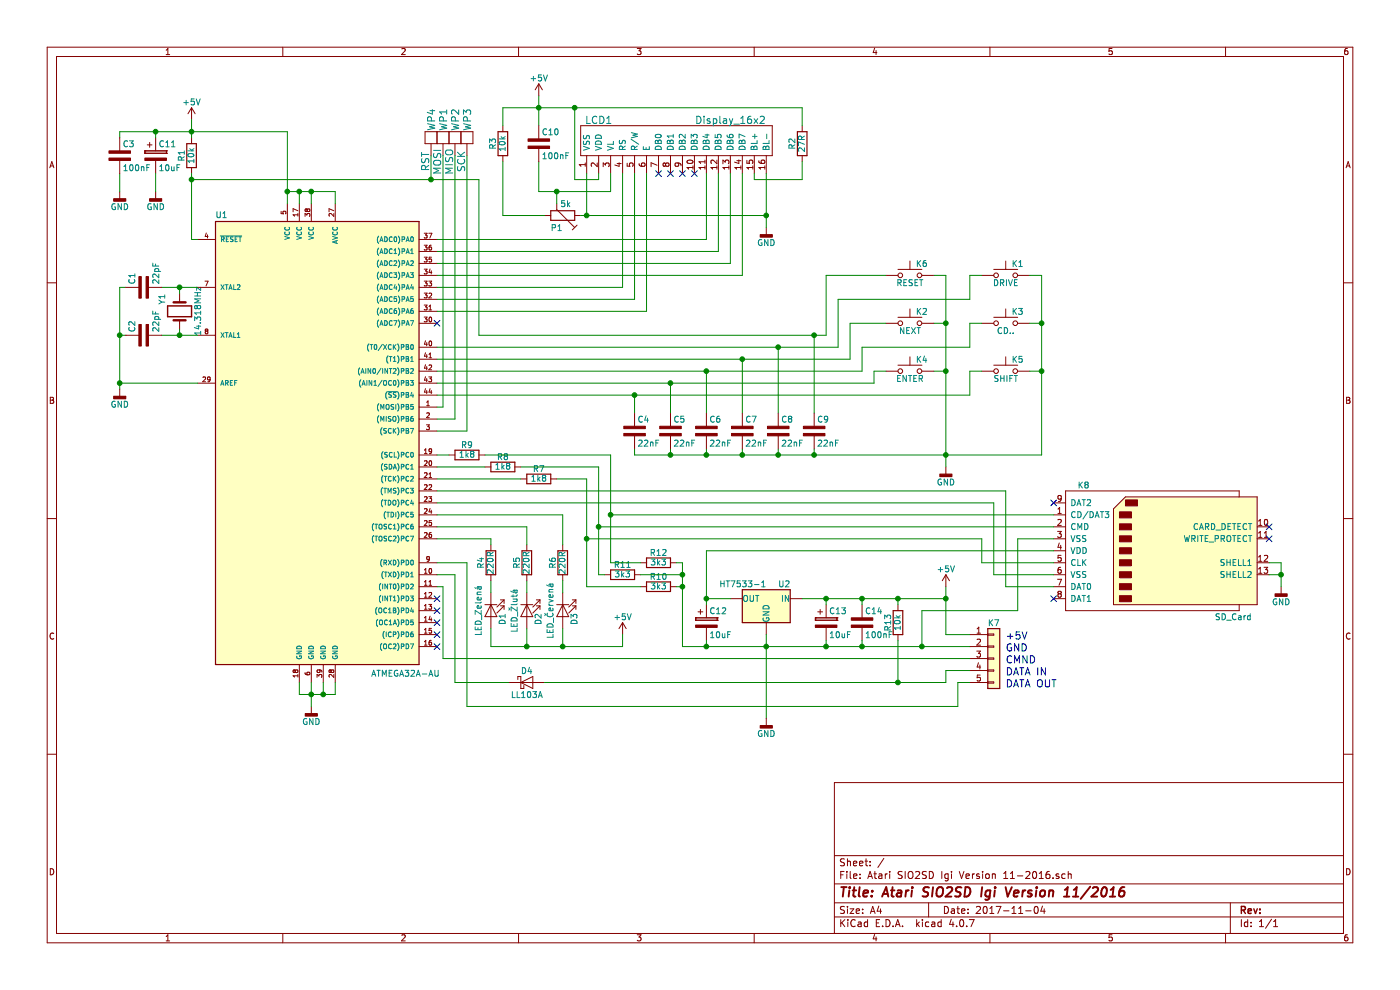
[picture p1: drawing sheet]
EESchema Schematic File Version 2
LIBS:Atmel
LIBS:Diody_LED_THT
LIBS:Diody_Schottky_SMD
LIBS:Displeje
LIBS:Kondenzátory_SMD
LIBS:Kondenzátory_tantalové_SMD
LIBS:Konektory_SMD
LIBS:Konektory_THT
LIBS:Krystaly_THT
LIBS:Napájení
LIBS:Rezistory_SMD
LIBS:Stabilizátory_SMD
LIBS:Trimry_odporové_THT
LIBS:Vypínače, přepínače, tlačítka_THT
LIBS:Wire_Pads
LIBS:power
LIBS:Atari SIO2SD Igi Version 11-2016-cache
EELAYER 25 0
EELAYER END
$Descr A4 11693 8268
encoding utf-8
Sheet 1 1
Title "Atari SIO2SD Igi Version 11/2016"
Date "2017-11-04"
Rev ""
Comp ""
Comment1 ""
Comment2 ""
Comment3 ""
Comment4 ""
$EndDescr
$Comp
L Krystal_HC49-U_Vertical Y1
U 1 1
P 1500 2600
F 0 "Y1" H 1600 2750 50  0000 C CNN
F 1 "14.318MHz" H 1500 2450 50  0000 C CNN
F 2 "Krystaly_THT:Crystal_HC49-U_Vertical" H 1400 2650 50  0001 C CNN
F 3 "" H 1500 2600 50  0001 C CNN
	1    1500 2600
	0    -1   -1   0   
$EndComp
$Comp
L GND #PWR01
U 1 1
P 1000 3250
F 0 "#PWR01" H 1000 3000 50  0001 C CNN
F 1 "GND" H 1000 3125 50  0000 C CNN
F 2 "" H 1000 3250 50  0001 C CNN
F 3 "" H 1000 3250 50  0001 C CNN
	1    1000 3250
	1    0    0    -1  
$EndComp
$Comp
L ATMEGA32A-AU U1
U 1 1
P 2650 3700
F 0 "U1" H 1800 5580 50  0000 L BNN
F 1 "ATMEGA32A-AU" H 3100 1750 50  0000 L BNN
F 2 "Housings_QFP:TQFP-44_10x10mm_Pitch0.8mm" H 2650 3700 50  0001 C CIN
F 3 "" H 2650 3700 50  0001 C CNN
	1    2650 3700
	1    0    0    -1  
$EndComp
$Comp
L C_Tantal_A/3216 C11
U 1 1
P 1300 1300
F 0 "C11" H 1325 1400 50  0000 L CNN
F 1 "10uF" H 1325 1200 50  0000 L CNN
F 2 "Kondenzátory_tantalové_SMD:CP_Tantalum_Case-A_EIA-3216-18_Reflow" H 1338 1150 50  0001 C CNN
F 3 "" H 1300 1300 50  0001 C CNN
	1    1300 1300
	1    0    0    -1  
$EndComp
$Comp
L R_1206 R1
U 1 1
P 1600 1300
F 0 "R1" V 1680 1300 50  0000 C CNN
F 1 "10k" V 1600 1300 50  0000 C CNN
F 2 "Rezistory_SMD:R_1206" V 1530 1300 50  0001 C CNN
F 3 "" H 1600 1300 50  0001 C CNN
	1    1600 1300
	-1   0    0    1   
$EndComp
$Comp
L +5V #PWR02
U 1 1
P 1600 1000
F 0 "#PWR02" H 1600 850 50  0001 C CNN
F 1 "+5V" H 1600 1150 50  0000 C CNN
F 2 "" H 1600 1000 50  0001 C CNN
F 3 "" H 1600 1000 50  0001 C CNN
	1    1600 1000
	1    0    0    -1  
$EndComp
$Comp
L GND #PWR03
U 1 1
P 1000 1600
F 0 "#PWR03" H 1000 1350 50  0001 C CNN
F 1 "GND" H 1000 1475 50  0000 C CNN
F 2 "" H 1000 1600 50  0001 C CNN
F 3 "" H 1000 1600 50  0001 C CNN
	1    1000 1600
	1    0    0    -1  
$EndComp
$Comp
L GND #PWR04
U 1 1
P 1300 1600
F 0 "#PWR04" H 1300 1350 50  0001 C CNN
F 1 "GND" H 1300 1475 50  0000 C CNN
F 2 "" H 1300 1600 50  0001 C CNN
F 3 "" H 1300 1600 50  0001 C CNN
	1    1300 1600
	1    0    0    -1  
$EndComp
$Comp
L GND #PWR05
U 1 1
P 2600 5900
F 0 "#PWR05" H 2600 5650 50  0001 C CNN
F 1 "GND" H 2600 5775 50  0000 C CNN
F 2 "" H 2600 5900 50  0001 C CNN
F 3 "" H 2600 5900 50  0001 C CNN
	1    2600 5900
	1    0    0    -1  
$EndComp
$Comp
L Display_16x2 LCD1
U 1 1
P 5600 1200
F 0 "LCD1" H 5000 1400 60  0000 C CNN
F 1 "Display_16x2" H 6100 1400 60  0000 C CNN
F 2 "Displeje:LCD_16x2" H 5600 850 60  0001 C CNN
F 3 "" H 4900 900 60  0001 C CNN
	1    5600 1200
	1    0    0    -1  
$EndComp
$Comp
L R_1206 R3
U 1 1
P 4200 1200
F 0 "R3" V 4280 1200 50  0000 C CNN
F 1 "10k" V 4200 1200 50  0000 C CNN
F 2 "Rezistory_SMD:R_1206" V 4130 1200 50  0001 C CNN
F 3 "" H 4200 1200 50  0001 C CNN
	1    4200 1200
	-1   0    0    1   
$EndComp
$Comp
L R_1206 R2
U 1 1
P 6700 1200
F 0 "R2" V 6780 1200 50  0000 C CNN
F 1 "27R" V 6700 1200 50  0000 C CNN
F 2 "Rezistory_SMD:R_1206" V 6630 1200 50  0001 C CNN
F 3 "" H 6700 1200 50  0001 C CNN
	1    6700 1200
	-1   0    0    1   
$EndComp
$Comp
L 3362P P1
U 1 1
P 4700 1800
F 0 "P1" V 4800 1700 50  0000 L CNN
F 1 "5k" V 4600 1780 50  0000 L CNN
F 2 "Trimry_odporové_THT:3362P" V 4630 1800 50  0001 C CNN
F 3 "" V 4800 1700 50  0001 C CNN
	1    4700 1800
	0    1    1    0   
$EndComp
$Comp
L GND #PWR06
U 1 1
P 6400 1900
F 0 "#PWR06" H 6400 1650 50  0001 C CNN
F 1 "GND" H 6400 1775 50  0000 C CNN
F 2 "" H 6400 1900 50  0001 C CNN
F 3 "" H 6400 1900 50  0001 C CNN
	1    6400 1900
	1    0    0    -1  
$EndComp
$Comp
L +5V #PWR07
U 1 1
P 4500 800
F 0 "#PWR07" H 4500 650 50  0001 C CNN
F 1 "+5V" H 4500 950 50  0000 C CNN
F 2 "" H 4500 800 50  0001 C CNN
F 3 "" H 4500 800 50  0001 C CNN
	1    4500 800 
	1    0    0    -1  
$EndComp
$Comp
L Wire_Pad WP1
U 1 1
P 3700 1200
F 0 "WP1" V 3700 1400 60  0000 C CNN
F 1 "MOSI" V 3650 1050 60  0000 C CNN
F 2 "Wire_Pads_SMD:Wire_Pad_1.27x2.54mm" H 3700 1200 60  0001 C CNN
F 3 "" H 3700 1200 60  0001 C CNN
	1    3700 1200
	1    0    0    -1  
$EndComp
$Comp
L Wire_Pad WP2
U 1 1
P 3800 1200
F 0 "WP2" V 3800 1400 60  0000 C CNN
F 1 "MISO" V 3750 1050 60  0000 C CNN
F 2 "Wire_Pads_SMD:Wire_Pad_1.27x2.54mm" H 3800 1200 60  0001 C CNN
F 3 "" H 3800 1200 60  0001 C CNN
	1    3800 1200
	1    0    0    -1  
$EndComp
$Comp
L Wire_Pad WP3
U 1 1
P 3900 1200
F 0 "WP3" V 3900 1400 60  0000 C CNN
F 1 "SCK" V 3850 1050 60  0000 C CNN
F 2 "Wire_Pads_SMD:Wire_Pad_1.27x2.54mm" H 3900 1200 60  0001 C CNN
F 3 "" H 3900 1200 60  0001 C CNN
	1    3900 1200
	1    0    0    -1  
$EndComp
$Comp
L Wire_Pad WP4
U 1 1
P 3600 1200
F 0 "WP4" V 3600 1400 60  0000 C CNN
F 1 "RST" V 3550 1050 60  0000 C CNN
F 2 "Wire_Pads_SMD:Wire_Pad_1.27x2.54mm" H 3600 1200 60  0001 C CNN
F 3 "" H 3600 1200 60  0001 C CNN
	1    3600 1200
	1    0    0    -1  
$EndComp
$Comp
L Mikrospínač_6x6x5mm K6
U 1 1
P 7600 2300
F 0 "K6" H 7650 2400 50  0000 L CNN
F 1 "RESET" H 7600 2240 50  0000 C CNN
F 2 "Vypínače, přepínače, tlačítka_THT:SW_PUSH_6mm_h5mm" H 7600 2500 50  0001 C CNN
F 3 "" H 7600 2500 50  0001 C CNN
	1    7600 2300
	1    0    0    -1  
$EndComp
$Comp
L Mikrospínač_6x6x5mm K1
U 1 1
P 8400 2300
F 0 "K1" H 8450 2400 50  0000 L CNN
F 1 "DRIVE" H 8400 2240 50  0000 C CNN
F 2 "Vypínače, přepínače, tlačítka_THT:SW_PUSH_6mm_h5mm" H 8400 2500 50  0001 C CNN
F 3 "" H 8400 2500 50  0001 C CNN
	1    8400 2300
	1    0    0    -1  
$EndComp
$Comp
L Mikrospínač_6x6x5mm K2
U 1 1
P 7600 2700
F 0 "K2" H 7650 2800 50  0000 L CNN
F 1 "NEXT" H 7600 2640 50  0000 C CNN
F 2 "Vypínače, přepínače, tlačítka_THT:SW_PUSH_6mm_h5mm" H 7600 2900 50  0001 C CNN
F 3 "" H 7600 2900 50  0001 C CNN
	1    7600 2700
	1    0    0    -1  
$EndComp
$Comp
L Mikrospínač_6x6x5mm K3
U 1 1
P 8400 2700
F 0 "K3" H 8450 2800 50  0000 L CNN
F 1 "CD.." H 8400 2640 50  0000 C CNN
F 2 "Vypínače, přepínače, tlačítka_THT:SW_PUSH_6mm_h5mm" H 8400 2900 50  0001 C CNN
F 3 "" H 8400 2900 50  0001 C CNN
	1    8400 2700
	1    0    0    -1  
$EndComp
$Comp
L Mikrospínač_6x6x5mm K4
U 1 1
P 7600 3100
F 0 "K4" H 7650 3200 50  0000 L CNN
F 1 "ENTER" H 7600 3040 50  0000 C CNN
F 2 "Vypínače, přepínače, tlačítka_THT:SW_PUSH_6mm_h5mm" H 7600 3300 50  0001 C CNN
F 3 "" H 7600 3300 50  0001 C CNN
	1    7600 3100
	1    0    0    -1  
$EndComp
$Comp
L Mikrospínač_6x6x5mm K5
U 1 1
P 8400 3100
F 0 "K5" H 8450 3200 50  0000 L CNN
F 1 "SHIFT" H 8400 3040 50  0000 C CNN
F 2 "Vypínače, přepínače, tlačítka_THT:SW_PUSH_6mm_h5mm" H 8400 3300 50  0001 C CNN
F 3 "" H 8400 3300 50  0001 C CNN
	1    8400 3100
	1    0    0    -1  
$EndComp
$Comp
L C_1206 C9
U 1 1
P 6800 3600
F 0 "C9" H 6825 3700 50  0000 L CNN
F 1 "22nF" H 6825 3500 50  0000 L CNN
F 2 "Kondenzátory_SMD:C_1206" H 6838 3450 50  0001 C CNN
F 3 "" H 6800 3600 50  0001 C CNN
	1    6800 3600
	1    0    0    -1  
$EndComp
$Comp
L C_1206 C8
U 1 1
P 6500 3600
F 0 "C8" H 6525 3700 50  0000 L CNN
F 1 "22nF" H 6525 3500 50  0000 L CNN
F 2 "Kondenzátory_SMD:C_1206" H 6538 3450 50  0001 C CNN
F 3 "" H 6500 3600 50  0001 C CNN
	1    6500 3600
	1    0    0    -1  
$EndComp
$Comp
L C_1206 C7
U 1 1
P 6200 3600
F 0 "C7" H 6225 3700 50  0000 L CNN
F 1 "22nF" H 6225 3500 50  0000 L CNN
F 2 "Kondenzátory_SMD:C_1206" H 6238 3450 50  0001 C CNN
F 3 "" H 6200 3600 50  0001 C CNN
	1    6200 3600
	1    0    0    -1  
$EndComp
$Comp
L C_1206 C6
U 1 1
P 5900 3600
F 0 "C6" H 5925 3700 50  0000 L CNN
F 1 "22nF" H 5925 3500 50  0000 L CNN
F 2 "Kondenzátory_SMD:C_1206" H 5938 3450 50  0001 C CNN
F 3 "" H 5900 3600 50  0001 C CNN
	1    5900 3600
	1    0    0    -1  
$EndComp
$Comp
L C_1206 C5
U 1 1
P 5600 3600
F 0 "C5" H 5625 3700 50  0000 L CNN
F 1 "22nF" H 5625 3500 50  0000 L CNN
F 2 "Kondenzátory_SMD:C_1206" H 5638 3450 50  0001 C CNN
F 3 "" H 5600 3600 50  0001 C CNN
	1    5600 3600
	1    0    0    -1  
$EndComp
$Comp
L C_1206 C4
U 1 1
P 5300 3600
F 0 "C4" H 5325 3700 50  0000 L CNN
F 1 "22nF" H 5325 3500 50  0000 L CNN
F 2 "Kondenzátory_SMD:C_1206" H 5338 3450 50  0001 C CNN
F 3 "" H 5300 3600 50  0001 C CNN
	1    5300 3600
	1    0    0    -1  
$EndComp
$Comp
L HT7533-1 U2
U 1 1
P 6400 5000
F 0 "U2" H 6250 5125 50  0000 C CNN
F 1 "HT7533-1" H 6400 5125 50  0000 L CNN
F 2 "Stabilizátory_SMD:SOT-89R-3" H 6425 4850 50  0001 C CIN
F 3 "" H 6400 4950 50  0001 C CNN
	1    6400 5000
	-1   0    0    -1  
$EndComp
$Comp
L C_Tantal_A/3216 C13
U 1 1
P 6900 5200
F 0 "C13" H 6925 5300 50  0000 L CNN
F 1 "10uF" H 6925 5100 50  0000 L CNN
F 2 "Kondenzátory_tantalové_SMD:CP_Tantalum_Case-A_EIA-3216-18_Reflow" H 6938 5050 50  0001 C CNN
F 3 "" H 6900 5200 50  0001 C CNN
	1    6900 5200
	1    0    0    -1  
$EndComp
$Comp
L C_Tantal_A/3216 C12
U 1 1
P 5900 5200
F 0 "C12" H 5925 5300 50  0000 L CNN
F 1 "10uF" H 5925 5100 50  0000 L CNN
F 2 "Kondenzátory_tantalové_SMD:CP_Tantalum_Case-A_EIA-3216-18_Reflow" H 5938 5050 50  0001 C CNN
F 3 "" H 5900 5200 50  0001 C CNN
	1    5900 5200
	1    0    0    -1  
$EndComp
$Comp
L C_1206 C14
U 1 1
P 7200 5200
F 0 "C14" H 7225 5300 50  0000 L CNN
F 1 "100nF" H 7225 5100 50  0000 L CNN
F 2 "Kondenzátory_SMD:C_1206" H 7238 5050 50  0001 C CNN
F 3 "" H 7200 5200 50  0001 C CNN
	1    7200 5200
	1    0    0    -1  
$EndComp
$Comp
L R_1206 R9
U 1 1
P 3900 3800
F 0 "R9" V 3980 3800 50  0000 C CNN
F 1 "1k8" V 3900 3800 50  0000 C CNN
F 2 "Rezistory_SMD:R_1206" V 3830 3800 50  0001 C CNN
F 3 "" H 3900 3800 50  0001 C CNN
	1    3900 3800
	0    -1   -1   0   
$EndComp
$Comp
L R_1206 R8
U 1 1
P 4200 3900
F 0 "R8" V 4280 3900 50  0000 C CNN
F 1 "1k8" V 4200 3900 50  0000 C CNN
F 2 "Rezistory_SMD:R_1206" V 4130 3900 50  0001 C CNN
F 3 "" H 4200 3900 50  0001 C CNN
	1    4200 3900
	0    -1   -1   0   
$EndComp
$Comp
L R_1206 R7
U 1 1
P 4500 4000
F 0 "R7" V 4580 4000 50  0000 C CNN
F 1 "1k8" V 4500 4000 50  0000 C CNN
F 2 "Rezistory_SMD:R_1206" V 4430 4000 50  0001 C CNN
F 3 "" H 4500 4000 50  0001 C CNN
	1    4500 4000
	0    -1   -1   0   
$EndComp
$Comp
L R_1206 R11
U 1 1
P 5200 4800
F 0 "R11" V 5280 4800 50  0000 C CNN
F 1 "3k3" V 5200 4800 50  0000 C CNN
F 2 "Rezistory_SMD:R_1206" V 5130 4800 50  0001 C CNN
F 3 "" H 5200 4800 50  0001 C CNN
	1    5200 4800
	0    -1   -1   0   
$EndComp
$Comp
L R_1206 R12
U 1 1
P 5500 4700
F 0 "R12" V 5580 4700 50  0000 C CNN
F 1 "3k3" V 5500 4700 50  0000 C CNN
F 2 "Rezistory_SMD:R_1206" V 5430 4700 50  0001 C CNN
F 3 "" H 5500 4700 50  0001 C CNN
	1    5500 4700
	0    -1   -1   0   
$EndComp
$Comp
L R_1206 R10
U 1 1
P 5500 4900
F 0 "R10" V 5580 4900 50  0000 C CNN
F 1 "3k3" V 5500 4900 50  0000 C CNN
F 2 "Rezistory_SMD:R_1206" V 5430 4900 50  0001 C CNN
F 3 "" H 5500 4900 50  0001 C CNN
	1    5500 4900
	0    -1   -1   0   
$EndComp
$Comp
L KF2510-5_Angled_Pitch2.54mm K7
U 1 1
P 8300 5500
F 0 "K7" H 8300 5800 50  0000 C CNN
F 1 "KF2510-5_Angled_Pitch2.54mm" H 8300 5200 50  0001 C CNN
F 2 "Konektory_THT:KF2510-5_Angled_Pitch2.54mm" H 8200 5700 50  0001 C CNN
F 3 "" H 8300 5500 50  0001 C CNN
	1    8300 5500
	1    0    0    -1  
$EndComp
$Comp
L SD_Card K8
U 1 1
P 9700 4600
F 0 "K8" H 9050 5150 50  0000 C CNN
F 1 "SD_Card" H 10300 4050 50  0000 C CNN
F 2 "Konektory_SMD:SD_Card_Wurth_693061010911" H 10050 5150 50  0001 C CNN
F 3 "" H 9700 4600 50  0001 C CNN
	1    9700 4600
	1    0    0    -1  
$EndComp
$Comp
L R_1206 R13
U 1 1
P 7500 5200
F 0 "R13" V 7580 5200 50  0000 C CNN
F 1 "10k" V 7500 5200 50  0000 C CNN
F 2 "Rezistory_SMD:R_1206" V 7430 5200 50  0001 C CNN
F 3 "" H 7500 5200 50  0001 C CNN
	1    7500 5200
	-1   0    0    1   
$EndComp
$Comp
L +5V #PWR08
U 1 1
P 7900 4900
F 0 "#PWR08" H 7900 4750 50  0001 C CNN
F 1 "+5V" H 7900 5050 50  0000 C CNN
F 2 "" H 7900 4900 50  0001 C CNN
F 3 "" H 7900 4900 50  0001 C CNN
	1    7900 4900
	1    0    0    -1  
$EndComp
Wire Wire Line
	1350 2400 1650 2400
Wire Wire Line
	1500 2450 1500 2400
Connection ~ 1500 2400
Wire Wire Line
	1350 2800 1650 2800
Wire Wire Line
	1500 2800 1500 2750
Connection ~ 1500 2800
Wire Wire Line
	1050 2400 1000 2400
Wire Wire Line
	1000 2400 1000 3250
Wire Wire Line
	1000 3200 1650 3200
Wire Wire Line
	1050 2800 1000 2800
Connection ~ 1000 2800
Connection ~ 1000 3200
Wire Wire Line
	2400 1100 2400 1700
Wire Wire Line
	2400 1600 2800 1600
Wire Wire Line
	2800 1600 2800 1700
Wire Wire Line
	2600 1600 2600 1700
Connection ~ 2600 1600
Wire Wire Line
	2500 1700 2500 1600
Connection ~ 2500 1600
Wire Wire Line
	1600 1000 1600 1150
Connection ~ 2400 1600
Wire Wire Line
	1000 1100 2400 1100
Connection ~ 1600 1100
Wire Wire Line
	1000 1100 1000 1150
Wire Wire Line
	1300 1150 1300 1100
Connection ~ 1300 1100
Wire Wire Line
	1600 2000 1650 2000
Wire Wire Line
	1600 1450 1600 2000
Wire Wire Line
	1600 1500 4000 1500
Connection ~ 1600 1500
Wire Wire Line
	1300 1600 1300 1450
Wire Wire Line
	1000 1600 1000 1450
Wire Wire Line
	2600 5700 2600 5900
Wire Wire Line
	2500 5800 2800 5800
Wire Wire Line
	2500 5800 2500 5700
Wire Wire Line
	2800 5800 2800 5700
Connection ~ 2600 5800
Wire Wire Line
	2700 5700 2700 5800
Connection ~ 2700 5800
Wire Wire Line
	4200 900  6700 900 
Wire Wire Line
	4500 800  4500 1050
Connection ~ 4500 900 
Wire Wire Line
	4200 900  4200 1050
Wire Wire Line
	6700 900  6700 1050
Wire Wire Line
	6700 1350 6700 1500
Wire Wire Line
	5000 1500 4800 1500
Wire Wire Line
	4800 1500 4800 900 
Connection ~ 4800 900 
Wire Wire Line
	4500 1600 5100 1600
Wire Wire Line
	4500 1350 4500 1600
Wire Wire Line
	4200 1800 4550 1800
Wire Wire Line
	4200 1350 4200 1800
Wire Wire Line
	5000 1500 5000 1450
Wire Wire Line
	4650 1700 4650 1600
Connection ~ 4650 1600
Wire Wire Line
	6400 1450 6400 1900
Wire Wire Line
	4850 1800 6400 1800
Connection ~ 6400 1800
Wire Wire Line
	4900 1450 4900 1800
Connection ~ 4900 1800
Wire Wire Line
	5100 1600 5100 1450
Wire Wire Line
	3650 2000 5900 2000
Wire Wire Line
	3650 2300 6200 2300
Wire Wire Line
	3650 2200 6100 2200
Wire Wire Line
	3650 2100 6000 2100
Wire Wire Line
	5200 2400 3650 2400
Wire Wire Line
	5300 2500 3650 2500
Wire Wire Line
	3650 2600 5400 2600
Wire Wire Line
	3700 3400 3700 1300
Wire Wire Line
	3800 3500 3800 1300
Wire Wire Line
	3900 3600 3900 1300
Wire Wire Line
	3650 3400 3700 3400
Wire Wire Line
	3650 3500 3800 3500
Wire Wire Line
	3650 3600 3900 3600
Wire Wire Line
	3600 1300 3600 1500
Wire Wire Line
	5200 1450 5200 2400
Wire Wire Line
	5300 1450 5300 2500
Wire Wire Line
	5400 2600 5400 1450
Wire Wire Line
	5900 2000 5900 1450
Wire Wire Line
	6000 2100 6000 1450
Wire Wire Line
	6100 2200 6100 1450
Wire Wire Line
	6200 2300 6200 1450
Wire Wire Line
	4000 1500 4000 2800
Connection ~ 3600 1500
Wire Wire Line
	4000 2800 6900 2800
Wire Wire Line
	3650 3200 7300 3200
Wire Wire Line
	7300 3200 7300 3100
Wire Wire Line
	7300 3100 7400 3100
Wire Wire Line
	3650 3300 8100 3300
Wire Wire Line
	3650 3100 7200 3100
Wire Wire Line
	7200 3100 7200 2900
Wire Wire Line
	7200 2900 8100 2900
Wire Wire Line
	8100 2900 8100 2700
Wire Wire Line
	8100 2700 8200 2700
Wire Wire Line
	8100 3300 8100 3100
Wire Wire Line
	8100 3100 8200 3100
Wire Wire Line
	3650 3000 7100 3000
Wire Wire Line
	7100 3000 7100 2700
Wire Wire Line
	7100 2700 7400 2700
Wire Wire Line
	3650 2900 7000 2900
Wire Wire Line
	7000 2900 7000 2500
Wire Wire Line
	7000 2500 8100 2500
Wire Wire Line
	8100 2500 8100 2300
Wire Wire Line
	8100 2300 8200 2300
Wire Wire Line
	6900 2800 6900 2300
Wire Wire Line
	6900 2300 7400 2300
Wire Wire Line
	4050 3800 5100 3800
Wire Wire Line
	5100 3800 5100 4700
Wire Wire Line
	5100 4700 5350 4700
Wire Wire Line
	4350 3900 5000 3900
Wire Wire Line
	5000 3900 5000 4800
Wire Wire Line
	4650 4000 4900 4000
Wire Wire Line
	4900 4000 4900 4900
Wire Wire Line
	4900 4900 5350 4900
Wire Wire Line
	6800 3450 6800 2800
Connection ~ 6800 2800
Wire Wire Line
	6500 3450 6500 2900
Connection ~ 6500 2900
Wire Wire Line
	6200 3450 6200 3000
Connection ~ 6200 3000
Wire Wire Line
	5900 3450 5900 3100
Connection ~ 5900 3100
Wire Wire Line
	5600 3450 5600 3200
Connection ~ 5600 3200
Wire Wire Line
	5300 3450 5300 3300
Connection ~ 5300 3300
Wire Wire Line
	8600 2300 8700 2300
Wire Wire Line
	8700 2300 8700 3800
Wire Wire Line
	8700 3800 5300 3800
Wire Wire Line
	7800 2300 7900 2300
Wire Wire Line
	7900 2300 7900 3900
Connection ~ 7900 3800
Wire Wire Line
	7800 2700 7900 2700
Connection ~ 7900 2700
Wire Wire Line
	7800 3100 7900 3100
Connection ~ 7900 3100
Wire Wire Line
	8600 2700 8700 2700
Connection ~ 8700 2700
Wire Wire Line
	8600 3100 8700 3100
Connection ~ 8700 3100
Wire Wire Line
	5300 3800 5300 3750
Wire Wire Line
	5600 3750 5600 3800
Connection ~ 5600 3800
Wire Wire Line
	5900 3750 5900 3800
Connection ~ 5900 3800
Wire Wire Line
	6200 3750 6200 3800
Connection ~ 6200 3800
Wire Wire Line
	6500 3750 6500 3800
Connection ~ 6500 3800
Wire Wire Line
	6800 3750 6800 3800
Connection ~ 6800 3800
Wire Wire Line
	3650 3800 3750 3800
Wire Wire Line
	3650 3900 4050 3900
Wire Wire Line
	3650 4000 4350 4000
Wire Wire Line
	5700 4700 5700 5400
Wire Wire Line
	5700 4700 5650 4700
Wire Wire Line
	5350 4800 5700 4800
Connection ~ 5700 4800
Wire Wire Line
	5650 4900 5700 4900
Connection ~ 5700 4900
Wire Wire Line
	8400 4100 8400 4900
Wire Wire Line
	8300 4200 8300 4800
Wire Wire Line
	8200 4500 8200 4700
Connection ~ 4900 4500
Connection ~ 5000 4400
Wire Wire Line
	8400 4900 8800 4900
Wire Wire Line
	8300 4800 8800 4800
Wire Wire Line
	8200 4700 8800 4700
Connection ~ 5100 4300
Wire Wire Line
	6100 5000 5900 5000
Wire Wire Line
	5900 4600 5900 5050
Wire Wire Line
	7900 4900 7900 5300
Wire Wire Line
	6700 5000 7900 5000
Connection ~ 7900 5000
Connection ~ 5900 5000
Wire Wire Line
	5900 5350 5900 5400
Connection ~ 5900 5400
Wire Wire Line
	6400 5300 6400 6000
Connection ~ 6400 5400
Wire Wire Line
	6900 5400 6900 5350
Connection ~ 6900 5400
Wire Wire Line
	7200 5400 7200 5350
Connection ~ 7200 5400
Wire Wire Line
	6900 5050 6900 5000
Connection ~ 6900 5000
Wire Wire Line
	7200 5050 7200 5000
Connection ~ 7200 5000
Wire Wire Line
	7500 5050 7500 5000
Connection ~ 7500 5000
Wire Wire Line
	7500 5350 7500 5700
Wire Wire Line
	8800 4500 8500 4500
Wire Wire Line
	8500 4500 8500 5100
Wire Wire Line
	7700 5400 7700 5100
Connection ~ 7700 5400
Wire Wire Line
	3650 4200 8300 4200
Wire Wire Line
	3650 4100 8400 4100
Wire Wire Line
	8800 4300 5100 4300
Wire Wire Line
	5000 4400 8800 4400
Wire Wire Line
	4900 4500 8200 4500
Wire Wire Line
	5900 4600 8800 4600
Wire Wire Line
	7700 5100 8500 5100
Wire Wire Line
	5700 5400 8100 5400
Wire Wire Line
	7900 5300 8100 5300
$Comp
L LED_5mm_Červená D3
U 1 1
P 4700 5100
F 0 "D3" H 4770 5200 50  0000 C CNN
F 1 "LED_Červená" H 4700 5000 50  0000 C CNN
F 2 "Diody_LED_THT:LED_D5.0mm" H 4600 5100 50  0001 C CNN
F 3 "" H 4700 5100 50  0001 C CNN
	1    4700 5100
	0    1    1    0   
$EndComp
$Comp
L LED_5mm_Žlutá D2
U 1 1
P 4400 5100
F 0 "D2" H 4470 5200 50  0000 C CNN
F 1 "LED_Žlutá" H 4400 5000 50  0000 C CNN
F 2 "Diody_LED_THT:LED_D5.0mm" H 4300 5100 50  0001 C CNN
F 3 "" H 4400 5100 50  0001 C CNN
	1    4400 5100
	0    1    1    0   
$EndComp
$Comp
L LED_5mm_Zelená D1
U 1 1
P 4100 5100
F 0 "D1" H 4170 5200 50  0000 C CNN
F 1 "LED_Zelená" H 4100 5000 50  0000 C CNN
F 2 "Diody_LED_THT:LED_D5.0mm" H 4000 5100 50  0001 C CNN
F 3 "" H 4100 5100 50  0001 C CNN
	1    4100 5100
	0    1    1    0   
$EndComp
$Comp
L +5V #PWR09
U 1 1
P 5200 5300
F 0 "#PWR09" H 5200 5150 50  0001 C CNN
F 1 "+5V" H 5200 5450 50  0000 C CNN
F 2 "" H 5200 5300 50  0001 C CNN
F 3 "" H 5200 5300 50  0001 C CNN
	1    5200 5300
	1    0    0    -1  
$EndComp
$Comp
L R_1206 R4
U 1 1
P 4100 4700
F 0 "R4" V 4180 4700 50  0000 C CNN
F 1 "220R" V 4100 4700 50  0000 C CNN
F 2 "Rezistory_SMD:R_1206" V 4030 4700 50  0001 C CNN
F 3 "" H 4100 4700 50  0001 C CNN
	1    4100 4700
	-1   0    0    1   
$EndComp
$Comp
L R_1206 R6
U 1 1
P 4700 4700
F 0 "R6" V 4780 4700 50  0000 C CNN
F 1 "220R" V 4700 4700 50  0000 C CNN
F 2 "Rezistory_SMD:R_1206" V 4630 4700 50  0001 C CNN
F 3 "" H 4700 4700 50  0001 C CNN
	1    4700 4700
	-1   0    0    1   
$EndComp
$Comp
L R_1206 R5
U 1 1
P 4400 4700
F 0 "R5" V 4480 4700 50  0000 C CNN
F 1 "220R" V 4400 4700 50  0000 C CNN
F 2 "Rezistory_SMD:R_1206" V 4330 4700 50  0001 C CNN
F 3 "" H 4400 4700 50  0001 C CNN
	1    4400 4700
	-1   0    0    1   
$EndComp
Wire Wire Line
	5000 4800 5050 4800
Wire Wire Line
	3700 4900 3700 5500
Wire Wire Line
	3650 4900 3700 4900
$Comp
L LL103A D4
U 1 1
P 4400 5700
F 0 "D4" H 4400 5800 50  0000 C CNN
F 1 "LL103A" H 4400 5600 50  0000 C CNN
F 2 "Diody_Schottky_SMD:D_MiniMELF" H 4300 5700 50  0001 C CNN
F 3 "" H 4400 5700 50  0001 C CNN
	1    4400 5700
	1    0    0    -1  
$EndComp
Wire Wire Line
	3650 4700 3900 4700
Wire Wire Line
	3900 4700 3900 5900
Wire Wire Line
	3900 5900 8000 5900
Wire Wire Line
	3650 4500 4100 4500
Wire Wire Line
	3650 4400 4400 4400
Wire Wire Line
	3650 4300 4700 4300
Wire Wire Line
	4100 5250 4100 5400
Wire Wire Line
	4100 5400 5200 5400
Wire Wire Line
	5200 5400 5200 5300
Wire Wire Line
	4100 4500 4100 4550
Wire Wire Line
	4400 4400 4400 4550
Wire Wire Line
	4700 4300 4700 4550
Wire Wire Line
	4100 4950 4100 4850
Wire Wire Line
	4400 4850 4400 4950
Wire Wire Line
	4700 4850 4700 4950
Wire Wire Line
	4400 5250 4400 5400
Connection ~ 4400 5400
Wire Wire Line
	4700 5250 4700 5400
Connection ~ 4700 5400
Wire Wire Line
	3650 4800 3800 4800
Wire Wire Line
	3800 4800 3800 5700
Wire Wire Line
	3800 5700 4250 5700
Wire Wire Line
	4550 5700 7900 5700
Wire Wire Line
	8000 5900 8000 5700
Wire Wire Line
	7900 5700 7900 5600
Wire Wire Line
	7900 5600 8100 5600
Wire Wire Line
	3700 5500 8100 5500
Wire Wire Line
	8000 5700 8100 5700
Text Notes 8400 5350 0    60   ~ 0
+5V
Text Notes 8400 5450 0    60   ~ 0
GND
Text Notes 8400 5550 0    60   ~ 0
CMND
Text Notes 8400 5650 0    60   ~ 0
DATA IN
Text Notes 8400 5750 0    60   ~ 0
DATA OUT
Connection ~ 7500 5700
$Comp
L GND #PWR010
U 1 1
P 6400 6000
F 0 "#PWR010" H 6400 5750 50  0001 C CNN
F 1 "GND" H 6400 5875 50  0000 C CNN
F 2 "" H 6400 6000 50  0001 C CNN
F 3 "" H 6400 6000 50  0001 C CNN
	1    6400 6000
	1    0    0    -1  
$EndComp
$Comp
L GND #PWR011
U 1 1
P 10700 4900
F 0 "#PWR011" H 10700 4650 50  0001 C CNN
F 1 "GND" H 10700 4775 50  0000 C CNN
F 2 "" H 10700 4900 50  0001 C CNN
F 3 "" H 10700 4900 50  0001 C CNN
	1    10700 4900
	1    0    0    -1  
$EndComp
Wire Wire Line
	10600 4700 10700 4700
Wire Wire Line
	10700 4700 10700 4900
Wire Wire Line
	10600 4800 10700 4800
Connection ~ 10700 4800
NoConn ~ 3650 2700
NoConn ~ 3650 5000
NoConn ~ 3650 5100
NoConn ~ 3650 5200
NoConn ~ 3650 5300
NoConn ~ 3650 5400
NoConn ~ 5500 1450
NoConn ~ 5600 1450
NoConn ~ 5700 1450
NoConn ~ 5800 1450
NoConn ~ 10600 4500
NoConn ~ 10600 4400
NoConn ~ 8800 5000
NoConn ~ 8800 4200
Wire Wire Line
	6700 1500 6300 1500
Wire Wire Line
	6300 1500 6300 1450
$Comp
L C_1206 C3
U 1 1
P 1000 1300
F 0 "C3" H 1025 1400 50  0000 L CNN
F 1 "100nF" H 1025 1200 50  0000 L CNN
F 2 "Kondenzátory_SMD:C_1206" H 1038 1150 50  0001 C CNN
F 3 "" H 1000 1300 50  0001 C CNN
	1    1000 1300
	1    0    0    -1  
$EndComp
$Comp
L C_1206 C1
U 1 1
P 1200 2400
F 0 "C1" H 1225 2500 50  0000 L CNN
F 1 "22pF" H 1225 2300 50  0000 L CNN
F 2 "Kondenzátory_SMD:C_1206" H 1238 2250 50  0001 C CNN
F 3 "" H 1200 2400 50  0001 C CNN
	1    1200 2400
	0    -1   -1   0   
$EndComp
$Comp
L C_1206 C2
U 1 1
P 1200 2800
F 0 "C2" H 1225 2900 50  0000 L CNN
F 1 "22pF" H 1225 2700 50  0000 L CNN
F 2 "Kondenzátory_SMD:C_1206" H 1238 2650 50  0001 C CNN
F 3 "" H 1200 2800 50  0001 C CNN
	1    1200 2800
	0    -1   -1   0   
$EndComp
$Comp
L C_1206 C10
U 1 1
P 4500 1200
F 0 "C10" H 4525 1300 50  0000 L CNN
F 1 "100nF" H 4525 1100 50  0000 L CNN
F 2 "Kondenzátory_SMD:C_1206" H 4538 1050 50  0001 C CNN
F 3 "" H 4500 1200 50  0001 C CNN
	1    4500 1200
	1    0    0    -1  
$EndComp
$Comp
L GND #PWR?
U 1 1
P 7900 3900
F 0 "#PWR?" H 7900 3650 50  0001 C CNN
F 1 "GND" H 7900 3775 50  0000 C CNN
F 2 "" H 7900 3900 50  0001 C CNN
F 3 "" H 7900 3900 50  0001 C CNN
	1    7900 3900
	1    0    0    -1  
$EndComp
$EndSCHEMATC
